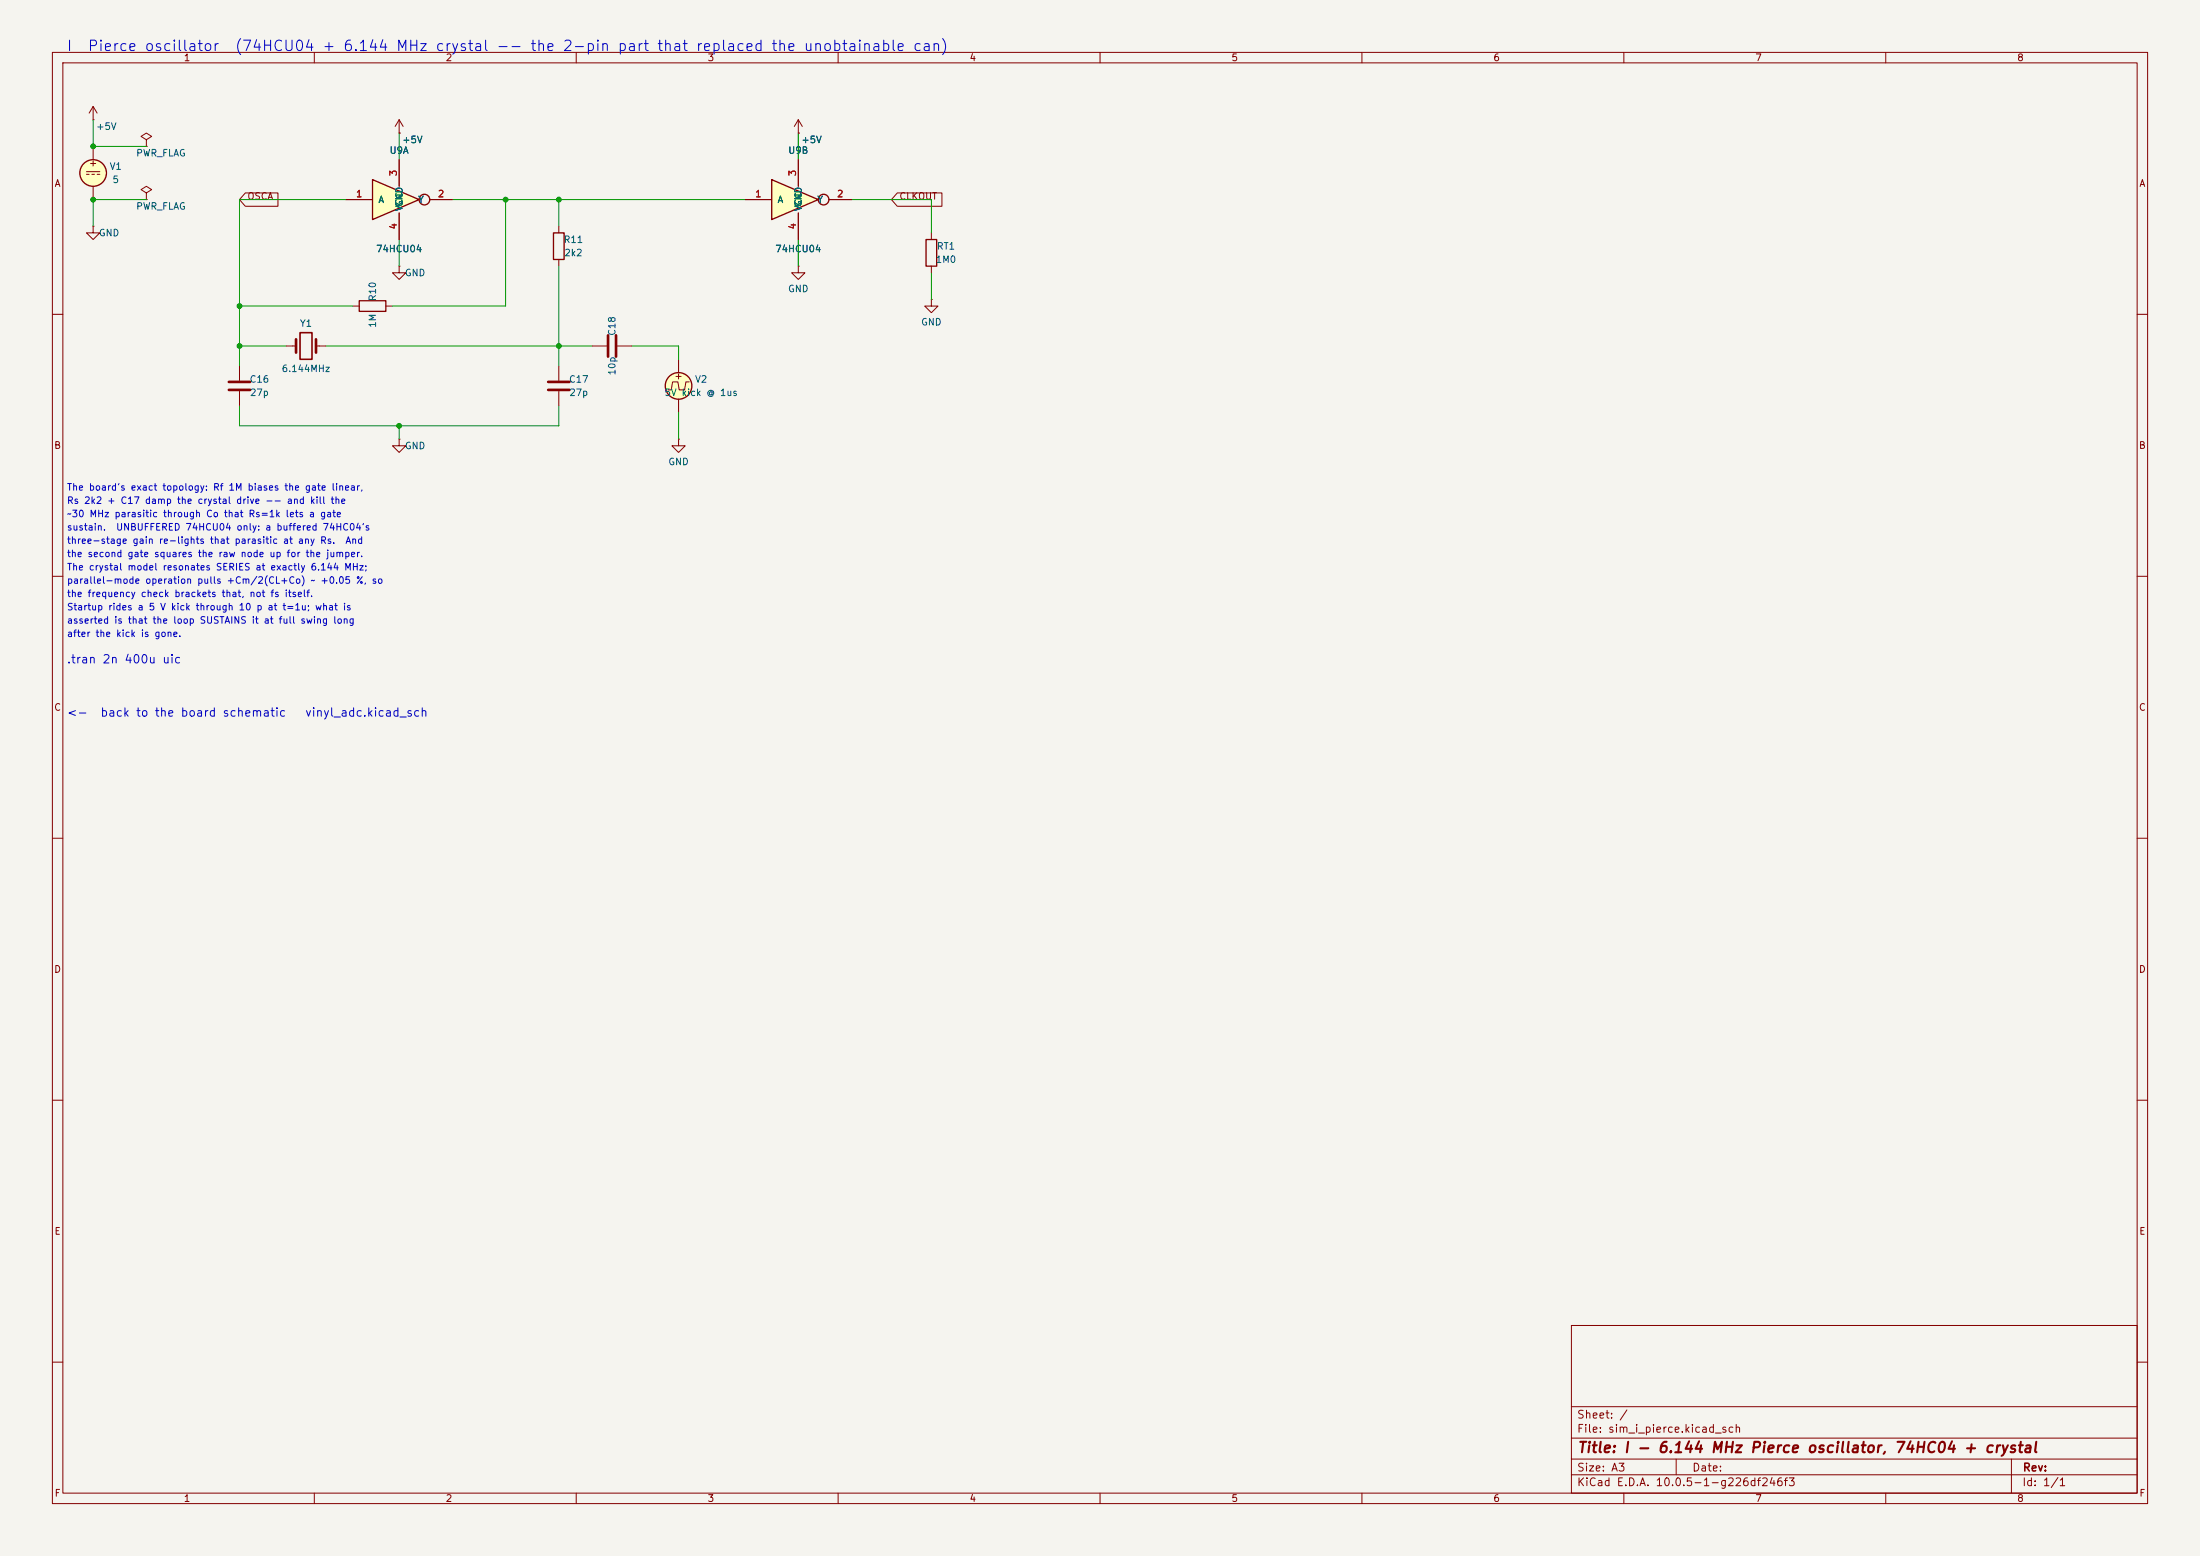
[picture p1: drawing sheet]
(kicad_sch
 (version 20260306)
 (generator "eeschema")
 (generator_version "10.0")
 (paper "A3")
 (title_block
  (title "I - 6.144 MHz Pierce oscillator, 74HC04 + crystal"))
 (lib_symbols
  (symbol "Simulation_SPICE:VDC" (pin_numbers (hide yes)) (pin_names (offset 0.0254)) (exclude_from_sim no) (in_bom yes) (on_board yes) (in_pos_files yes) (duplicate_pin_numbers_are_jumpers no) (property "Reference" "V" (at 2.54 2.54 0) (show_name no) (do_not_autoplace no) (effects (font (size 1.27 1.27)) (justify left))) (property "Value" "1" (at 2.54 0 0) (show_name no) (do_not_autoplace no) (effects (font (size 1.27 1.27)) (justify left))) (property "Footprint" "" (at 0 0 0) (show_name no) (do_not_autoplace no) (hide yes) (effects (font (size 1.27 1.27)))) (property "Datasheet" "https://ngspice.sourceforge.io/docs/ngspice-html-manual/manual.xhtml#sec_Independent_Sources_for" (at 0 0 0) (show_name no) (do_not_autoplace no) (hide yes) (effects (font (size 1.27 1.27)))) (property "Description" "Voltage source, DC" (at 0 0 0) (show_name no) (do_not_autoplace no) (hide yes) (effects (font (size 1.27 1.27)))) (property "Sim.Pins" "1=+ 2=-" (at 0 0 0) (show_name no) (do_not_autoplace no) (hide yes) (effects (font (size 1.27 1.27)))) (property "Sim.Type" "DC" (at 0 0 0) (show_name no) (do_not_autoplace no) (hide yes) (effects (font (size 1.27 1.27)))) (property "Sim.Device" "V" (at 0 0 0) (show_name no) (do_not_autoplace no) (hide yes) (effects (font (size 1.27 1.27)) (justify left))) (property "ki_keywords" "simulation" (at 0 0 0) (show_name no) (do_not_autoplace no) (hide yes) (effects (font (size 1.27 1.27)))) (symbol "VDC_0_0" (polyline (pts (xy -1.27 0.254) (xy 1.27 0.254)) (stroke (width 0) (type default)) (fill (type none))) (polyline (pts (xy -0.762 -0.254) (xy -1.27 -0.254)) (stroke (width 0) (type default)) (fill (type none))) (polyline (pts (xy 0.254 -0.254) (xy -0.254 -0.254)) (stroke (width 0) (type default)) (fill (type none))) (polyline (pts (xy 1.27 -0.254) (xy 0.762 -0.254)) (stroke (width 0) (type default)) (fill (type none))) (text "+" (at 0 1.905 0) (effects (font (size 1.27 1.27))))) (symbol "VDC_0_1" (circle (center 0 0) (radius 2.54) (stroke (width 0.254) (type default)) (fill (type background)))) (symbol "VDC_1_1" (pin passive line (at 0 5.08 270) (length 2.54) (name "" (effects (font (size 1.27 1.27)))) (number "1" (effects (font (size 1.27 1.27))))) (pin passive line (at 0 -5.08 90) (length 2.54) (name "" (effects (font (size 1.27 1.27)))) (number "2" (effects (font (size 1.27 1.27)))))) (embedded_fonts no))
  (symbol "power:+5V" (power global) (pin_numbers (hide yes)) (pin_names (offset 0) (hide yes)) (exclude_from_sim no) (in_bom yes) (on_board yes) (in_pos_files yes) (duplicate_pin_numbers_are_jumpers no) (property "Reference" "#PWR" (at 0 -3.81 0) (show_name no) (do_not_autoplace no) (hide yes) (effects (font (size 1.27 1.27)))) (property "Value" "+5V" (at 0 3.556 0) (show_name no) (do_not_autoplace no) (effects (font (size 1.27 1.27)))) (property "Footprint" "" (at 0 0 0) (show_name no) (do_not_autoplace no) (hide yes) (effects (font (size 1.27 1.27)))) (property "Datasheet" "" (at 0 0 0) (show_name no) (do_not_autoplace no) (hide yes) (effects (font (size 1.27 1.27)))) (property "Description" "Power symbol creates a global label with name \"+5V\"" (at 0 0 0) (show_name no) (do_not_autoplace no) (hide yes) (effects (font (size 1.27 1.27)))) (property "ki_keywords" "global power" (at 0 0 0) (show_name no) (do_not_autoplace no) (hide yes) (effects (font (size 1.27 1.27)))) (symbol "+5V_0_1" (polyline (pts (xy -0.762 1.27) (xy 0 2.54)) (stroke (width 0) (type default)) (fill (type none))) (polyline (pts (xy 0 2.54) (xy 0.762 1.27)) (stroke (width 0) (type default)) (fill (type none))) (polyline (pts (xy 0 0) (xy 0 2.54)) (stroke (width 0) (type default)) (fill (type none)))) (symbol "+5V_1_1" (pin power_in line (at 0 0 90) (length 0) (name "" (effects (font (size 1.27 1.27)))) (number "1" (effects (font (size 1.27 1.27)))))) (embedded_fonts no))
  (symbol "power:GND" (power global) (pin_numbers (hide yes)) (pin_names (offset 0) (hide yes)) (exclude_from_sim no) (in_bom yes) (on_board yes) (in_pos_files yes) (duplicate_pin_numbers_are_jumpers no) (property "Reference" "#PWR" (at 0 -6.35 0) (show_name no) (do_not_autoplace no) (hide yes) (effects (font (size 1.27 1.27)))) (property "Value" "GND" (at 0 -3.81 0) (show_name no) (do_not_autoplace no) (effects (font (size 1.27 1.27)))) (property "Footprint" "" (at 0 0 0) (show_name no) (do_not_autoplace no) (hide yes) (effects (font (size 1.27 1.27)))) (property "Datasheet" "" (at 0 0 0) (show_name no) (do_not_autoplace no) (hide yes) (effects (font (size 1.27 1.27)))) (property "Description" "Power symbol creates a global label with name \"GND\" , ground" (at 0 0 0) (show_name no) (do_not_autoplace no) (hide yes) (effects (font (size 1.27 1.27)))) (property "ki_keywords" "global power" (at 0 0 0) (show_name no) (do_not_autoplace no) (hide yes) (effects (font (size 1.27 1.27)))) (symbol "GND_0_1" (polyline (pts (xy 0 0) (xy 0 -1.27) (xy 1.27 -1.27) (xy 0 -2.54) (xy -1.27 -1.27) (xy 0 -1.27)) (stroke (width 0) (type default)) (fill (type none)))) (symbol "GND_1_1" (pin power_in line (at 0 0 270) (length 0) (name "" (effects (font (size 1.27 1.27)))) (number "1" (effects (font (size 1.27 1.27)))))) (embedded_fonts no))
  (symbol "power:PWR_FLAG" (power global) (pin_numbers (hide yes)) (pin_names (offset 0) (hide yes)) (exclude_from_sim no) (in_bom yes) (on_board yes) (in_pos_files yes) (duplicate_pin_numbers_are_jumpers no) (property "Reference" "#FLG" (at 0 1.905 0) (show_name no) (do_not_autoplace no) (hide yes) (effects (font (size 1.27 1.27)))) (property "Value" "PWR_FLAG" (at 0 3.81 0) (show_name no) (do_not_autoplace no) (effects (font (size 1.27 1.27)))) (property "Footprint" "" (at 0 0 0) (show_name no) (do_not_autoplace no) (hide yes) (effects (font (size 1.27 1.27)))) (property "Datasheet" "" (at 0 0 0) (show_name no) (do_not_autoplace no) (hide yes) (effects (font (size 1.27 1.27)))) (property "Description" "Special symbol for telling ERC where power comes from" (at 0 0 0) (show_name no) (do_not_autoplace no) (hide yes) (effects (font (size 1.27 1.27)))) (property "ki_keywords" "flag power" (at 0 0 0) (show_name no) (do_not_autoplace no) (hide yes) (effects (font (size 1.27 1.27)))) (symbol "PWR_FLAG_0_0" (pin power_out line (at 0 0 90) (length 0) (name "" (effects (font (size 1.27 1.27)))) (number "1" (effects (font (size 1.27 1.27)))))) (symbol "PWR_FLAG_0_1" (polyline (pts (xy 0 0) (xy 0 1.27) (xy -1.016 1.905) (xy 0 2.54) (xy 1.016 1.905) (xy 0 1.27)) (stroke (width 0) (type default)) (fill (type none)))) (embedded_fonts no))
  (symbol "vinyl_adc_sim:INV_SIM" (pin_names (offset 1.016)) (exclude_from_sim no) (in_bom yes) (on_board yes) (property "Reference" "U" (at -2.54 6.35 0) (effects (font (size 1.27 1.27)))) (property "Value" "INV_SIM" (at -2.54 -6.35 0) (effects (font (size 1.27 1.27)))) (property "Footprint" "" (at 0 0 0) (effects (font (size 1.27 1.27)) hide)) (property "Datasheet" "" (at 0 0 0) (effects (font (size 1.27 1.27)) hide)) (property "Description" "One inverting CMOS gate section, for simulation. Stands in for a 74HC04 or a 74HC4049 unit; the supply pins are the section's own so every instance carries its rails explicitly, which a multi-unit symbol cannot do -- KiCad's SPICE exporter has no notion of units and emits one device per reference." (at 0 0 0) (effects (font (size 1.27 1.27)) hide)) (symbol "INV_SIM_0_1" (polyline (pts (xy -5.08 3.81) (xy -5.08 -3.81) (xy 3.81 0) (xy -5.08 3.81)) (stroke (width 0.254) (type default)) (fill (type background))) (circle (center 4.826 0) (radius 1.016) (stroke (width 0.254) (type default)) (fill (type none)))) (symbol "INV_SIM_1_1" (pin input line (at -10.16 0 0) (length 5.08) (name "A" (effects (font (size 1.27 1.27)))) (number "1" (effects (font (size 1.27 1.27))))) (pin output line (at 10.16 0 180) (length 4.318) (name "Y" (effects (font (size 1.27 1.27)))) (number "2" (effects (font (size 1.27 1.27))))) (pin power_in line (at 0 7.62 270) (length 5.08) (name "VCC" (effects (font (size 1.27 1.27)))) (number "3" (effects (font (size 1.27 1.27))))) (pin power_in line (at 0 -7.62 90) (length 5.08) (name "GND" (effects (font (size 1.27 1.27)))) (number "4" (effects (font (size 1.27 1.27)))))))
  (symbol "Device:R" (pin_numbers (hide yes)) (pin_names (offset 0)) (exclude_from_sim no) (in_bom yes) (on_board yes) (in_pos_files yes) (duplicate_pin_numbers_are_jumpers no) (property "Reference" "R" (at 2.032 0 90) (show_name no) (do_not_autoplace no) (effects (font (size 1.27 1.27)))) (property "Value" "R" (at 0 0 90) (show_name no) (do_not_autoplace no) (effects (font (size 1.27 1.27)))) (property "Footprint" "" (at -1.778 0 90) (show_name no) (do_not_autoplace no) (hide yes) (effects (font (size 1.27 1.27)))) (property "Datasheet" "" (at 0 0 0) (show_name no) (do_not_autoplace no) (hide yes) (effects (font (size 1.27 1.27)))) (property "Description" "Resistor" (at 0 0 0) (show_name no) (do_not_autoplace no) (hide yes) (effects (font (size 1.27 1.27)))) (property "ki_keywords" "R res resistor" (at 0 0 0) (show_name no) (do_not_autoplace no) (hide yes) (effects (font (size 1.27 1.27)))) (property "ki_fp_filters" "R_*" (at 0 0 0) (show_name no) (do_not_autoplace no) (hide yes) (effects (font (size 1.27 1.27)))) (symbol "R_0_1" (rectangle (start -1.016 -2.54) (end 1.016 2.54) (stroke (width 0.254) (type default)) (fill (type none)))) (symbol "R_1_1" (pin passive line (at 0 3.81 270) (length 1.27) (name "" (effects (font (size 1.27 1.27)))) (number "1" (effects (font (size 1.27 1.27))))) (pin passive line (at 0 -3.81 90) (length 1.27) (name "" (effects (font (size 1.27 1.27)))) (number "2" (effects (font (size 1.27 1.27)))))) (embedded_fonts no))
  (symbol "Device:Crystal" (pin_numbers (hide yes)) (pin_names (offset 1.016) (hide yes)) (exclude_from_sim no) (in_bom yes) (on_board yes) (in_pos_files yes) (duplicate_pin_numbers_are_jumpers no) (property "Reference" "Y" (at 0 3.81 0) (show_name no) (do_not_autoplace no) (effects (font (size 1.27 1.27)))) (property "Value" "Crystal" (at 0 -3.81 0) (show_name no) (do_not_autoplace no) (effects (font (size 1.27 1.27)))) (property "Footprint" "" (at 0 0 0) (show_name no) (do_not_autoplace no) (hide yes) (effects (font (size 1.27 1.27)))) (property "Datasheet" "" (at 0 0 0) (show_name no) (do_not_autoplace no) (hide yes) (effects (font (size 1.27 1.27)))) (property "Description" "Two pin crystal" (at 0 0 0) (show_name no) (do_not_autoplace no) (hide yes) (effects (font (size 1.27 1.27)))) (property "ki_keywords" "quartz ceramic resonator oscillator" (at 0 0 0) (show_name no) (do_not_autoplace no) (hide yes) (effects (font (size 1.27 1.27)))) (property "ki_fp_filters" "Crystal*" (at 0 0 0) (show_name no) (do_not_autoplace no) (hide yes) (effects (font (size 1.27 1.27)))) (symbol "Crystal_0_1" (polyline (pts (xy -2.54 0) (xy -1.905 0)) (stroke (width 0) (type default)) (fill (type none))) (polyline (pts (xy -1.905 -1.27) (xy -1.905 1.27)) (stroke (width 0.508) (type default)) (fill (type none))) (rectangle (start -1.143 2.54) (end 1.143 -2.54) (stroke (width 0.3048) (type default)) (fill (type none))) (polyline (pts (xy 1.905 -1.27) (xy 1.905 1.27)) (stroke (width 0.508) (type default)) (fill (type none))) (polyline (pts (xy 2.54 0) (xy 1.905 0)) (stroke (width 0) (type default)) (fill (type none)))) (symbol "Crystal_1_1" (pin passive line (at -3.81 0 0) (length 1.27) (name "1" (effects (font (size 1.27 1.27)))) (number "1" (effects (font (size 1.27 1.27))))) (pin passive line (at 3.81 0 180) (length 1.27) (name "2" (effects (font (size 1.27 1.27)))) (number "2" (effects (font (size 1.27 1.27)))))) (embedded_fonts no))
  (symbol "Device:C" (pin_numbers (hide yes)) (pin_names (offset 0.254)) (exclude_from_sim no) (in_bom yes) (on_board yes) (in_pos_files yes) (duplicate_pin_numbers_are_jumpers no) (property "Reference" "C" (at 0.635 2.54 0) (show_name no) (do_not_autoplace no) (effects (font (size 1.27 1.27)) (justify left))) (property "Value" "C" (at 0.635 -2.54 0) (show_name no) (do_not_autoplace no) (effects (font (size 1.27 1.27)) (justify left))) (property "Footprint" "" (at 0.9652 -3.81 0) (show_name no) (do_not_autoplace no) (hide yes) (effects (font (size 1.27 1.27)))) (property "Datasheet" "" (at 0 0 0) (show_name no) (do_not_autoplace no) (hide yes) (effects (font (size 1.27 1.27)))) (property "Description" "Unpolarized capacitor" (at 0 0 0) (show_name no) (do_not_autoplace no) (hide yes) (effects (font (size 1.27 1.27)))) (property "ki_keywords" "cap capacitor" (at 0 0 0) (show_name no) (do_not_autoplace no) (hide yes) (effects (font (size 1.27 1.27)))) (property "ki_fp_filters" "C_*" (at 0 0 0) (show_name no) (do_not_autoplace no) (hide yes) (effects (font (size 1.27 1.27)))) (symbol "C_0_1" (polyline (pts (xy -2.032 0.762) (xy 2.032 0.762)) (stroke (width 0.508) (type default)) (fill (type none))) (polyline (pts (xy -2.032 -0.762) (xy 2.032 -0.762)) (stroke (width 0.508) (type default)) (fill (type none)))) (symbol "C_1_1" (pin passive line (at 0 3.81 270) (length 2.794) (name "" (effects (font (size 1.27 1.27)))) (number "1" (effects (font (size 1.27 1.27))))) (pin passive line (at 0 -3.81 90) (length 2.794) (name "" (effects (font (size 1.27 1.27)))) (number "2" (effects (font (size 1.27 1.27)))))) (embedded_fonts no))
  (symbol "Simulation_SPICE:VPULSE" (pin_numbers (hide yes)) (pin_names (offset 0.0254)) (exclude_from_sim no) (in_bom yes) (on_board yes) (in_pos_files yes) (duplicate_pin_numbers_are_jumpers no) (property "Reference" "V" (at 2.54 2.54 0) (show_name no) (do_not_autoplace no) (effects (font (size 1.27 1.27)) (justify left))) (property "Value" "VPULSE" (at 2.54 0 0) (show_name no) (do_not_autoplace no) (effects (font (size 1.27 1.27)) (justify left))) (property "Footprint" "" (at 0 0 0) (show_name no) (do_not_autoplace no) (hide yes) (effects (font (size 1.27 1.27)))) (property "Datasheet" "https://ngspice.sourceforge.io/docs/ngspice-html-manual/manual.xhtml#sec_Independent_Sources_for" (at 0 0 0) (show_name no) (do_not_autoplace no) (hide yes) (effects (font (size 1.27 1.27)))) (property "Description" "Voltage source, pulse" (at 0 0 0) (show_name no) (do_not_autoplace no) (hide yes) (effects (font (size 1.27 1.27)))) (property "Sim.Pins" "1=+ 2=-" (at 0 0 0) (show_name no) (do_not_autoplace no) (hide yes) (effects (font (size 1.27 1.27)))) (property "Sim.Type" "PULSE" (at 0 0 0) (show_name no) (do_not_autoplace no) (hide yes) (effects (font (size 1.27 1.27)))) (property "Sim.Device" "V" (at 0 0 0) (show_name no) (do_not_autoplace no) (hide yes) (effects (font (size 1.27 1.27)) (justify left))) (property "Sim.Params" "y1=0 y2=1 td=2n tr=2n tf=2n tw=50n per=100n" (at 2.54 -2.54 0) (show_name no) (do_not_autoplace no) (effects (font (size 1.27 1.27)) (justify left))) (property "ki_keywords" "simulation" (at 0 0 0) (show_name no) (do_not_autoplace no) (hide yes) (effects (font (size 1.27 1.27)))) (symbol "VPULSE_0_0" (polyline (pts (xy -2.032 -0.762) (xy -1.397 -0.762) (xy -1.143 0.762) (xy -0.127 0.762) (xy 0.127 -0.762) (xy 1.143 -0.762) (xy 1.397 0.762) (xy 2.032 0.762)) (stroke (width 0) (type default)) (fill (type none))) (text "+" (at 0 1.905 0) (effects (font (size 1.27 1.27))))) (symbol "VPULSE_0_1" (circle (center 0 0) (radius 2.54) (stroke (width 0.254) (type default)) (fill (type background)))) (symbol "VPULSE_1_1" (pin passive line (at 0 5.08 270) (length 2.54) (name "" (effects (font (size 1.27 1.27)))) (number "1" (effects (font (size 1.27 1.27))))) (pin passive line (at 0 -5.08 90) (length 2.54) (name "" (effects (font (size 1.27 1.27)))) (number "2" (effects (font (size 1.27 1.27)))))) (embedded_fonts no)))
 (wire
  (pts (xy 17.78 27.94) (xy 17.78 22.86))
  (stroke (width 0) (type default)))
 (wire
  (pts (xy 17.78 38.1) (xy 17.78 43.18))
  (stroke (width 0) (type default)))
 (wire
  (pts (xy 17.78 27.94) (xy 27.94 27.94))
  (stroke (width 0) (type default)))
 (wire
  (pts (xy 17.78 38.1) (xy 27.94 38.1))
  (stroke (width 0) (type default)))
 (wire
  (pts (xy 76.2 30.48) (xy 76.2 25.4))
  (stroke (width 0) (type default)))
 (wire
  (pts (xy 76.2 45.72) (xy 76.2 50.8))
  (stroke (width 0) (type default)))
 (wire
  (pts (xy 152.4 30.48) (xy 152.4 25.4))
  (stroke (width 0) (type default)))
 (wire
  (pts (xy 152.4 45.72) (xy 152.4 50.8))
  (stroke (width 0) (type default)))
 (wire
  (pts (xy 66.04 38.1) (xy 45.72 38.1))
  (stroke (width 0) (type default)))
 (wire
  (pts (xy 45.72 38.1) (xy 45.72 58.42))
  (stroke (width 0) (type default)))
 (wire
  (pts (xy 45.72 58.42) (xy 45.72 66.04))
  (stroke (width 0) (type default)))
 (wire
  (pts (xy 86.36 38.1) (xy 96.52 38.1))
  (stroke (width 0) (type default)))
 (wire
  (pts (xy 96.52 38.1) (xy 106.68 38.1))
  (stroke (width 0) (type default)))
 (wire
  (pts (xy 106.68 38.1) (xy 142.24 38.1))
  (stroke (width 0) (type default)))
 (wire
  (pts (xy 45.72 58.42) (xy 67.31 58.42))
  (stroke (width 0) (type default)))
 (wire
  (pts (xy 74.93 58.42) (xy 96.52 58.42))
  (stroke (width 0) (type default)))
 (wire
  (pts (xy 96.52 58.42) (xy 96.52 38.1))
  (stroke (width 0) (type default)))
 (wire
  (pts (xy 106.68 38.1) (xy 106.68 43.18))
  (stroke (width 0) (type default)))
 (wire
  (pts (xy 106.68 50.8) (xy 106.68 66.04))
  (stroke (width 0) (type default)))
 (wire
  (pts (xy 45.72 66.04) (xy 54.61 66.04))
  (stroke (width 0) (type default)))
 (wire
  (pts (xy 62.23 66.04) (xy 106.68 66.04))
  (stroke (width 0) (type default)))
 (wire
  (pts (xy 45.72 66.04) (xy 45.72 69.85))
  (stroke (width 0) (type default)))
 (wire
  (pts (xy 45.72 77.47) (xy 45.72 81.28))
  (stroke (width 0) (type default)))
 (wire
  (pts (xy 106.68 66.04) (xy 106.68 69.85))
  (stroke (width 0) (type default)))
 (wire
  (pts (xy 106.68 77.47) (xy 106.68 81.28))
  (stroke (width 0) (type default)))
 (wire
  (pts (xy 45.72 81.28) (xy 76.2 81.28))
  (stroke (width 0) (type default)))
 (wire
  (pts (xy 76.2 81.28) (xy 106.68 81.28))
  (stroke (width 0) (type default)))
 (wire
  (pts (xy 76.2 81.28) (xy 76.2 83.82))
  (stroke (width 0) (type default)))
 (wire
  (pts (xy 106.68 66.04) (xy 113.03 66.04))
  (stroke (width 0) (type default)))
 (wire
  (pts (xy 129.54 78.74) (xy 129.54 83.82))
  (stroke (width 0) (type default)))
 (wire
  (pts (xy 120.65 66.04) (xy 129.54 66.04))
  (stroke (width 0) (type default)))
 (wire
  (pts (xy 129.54 66.04) (xy 129.54 68.58))
  (stroke (width 0) (type default)))
 (wire
  (pts (xy 162.56 38.1) (xy 177.8 38.1))
  (stroke (width 0) (type default)))
 (wire
  (pts (xy 177.8 38.1) (xy 177.8 44.45))
  (stroke (width 0) (type default)))
 (wire
  (pts (xy 177.8 52.07) (xy 177.8 57.15))
  (stroke (width 0) (type default)))
 (junction
  (at 17.78 27.94)
  (diameter 0)
  (color 0 0 0 0))
 (junction
  (at 17.78 38.1)
  (diameter 0)
  (color 0 0 0 0))
 (junction
  (at 45.72 58.42)
  (diameter 0)
  (color 0 0 0 0))
 (junction
  (at 45.72 66.04)
  (diameter 0)
  (color 0 0 0 0))
 (junction
  (at 76.2 81.28)
  (diameter 0)
  (color 0 0 0 0))
 (junction
  (at 96.52 38.1)
  (diameter 0)
  (color 0 0 0 0))
 (junction
  (at 106.68 38.1)
  (diameter 0)
  (color 0 0 0 0))
 (junction
  (at 106.68 66.04)
  (diameter 0)
  (color 0 0 0 0))
 (global_label "OSCA"
  (shape input)
  (at 45.72 38.1 0)
  (effects (font (size 1.27 1.27)) (justify left bottom)))
 (global_label "CLKOUT"
  (shape input)
  (at 170.18 38.1 0)
  (effects (font (size 1.27 1.27)) (justify left bottom)))
 (text "I  Pierce oscillator  (74HCU04 + 6.144 MHz crystal -- the 2-pin part that replaced the unobtainable can)"
  (at 12.7 10.16 0)
  (effects (font (size 2.0 2.0)) (justify left bottom)))
 (text "The board's exact topology: Rf 1M biases the gate linear,"
  (at 12.7 93.98 0)
  (effects (font (size 1.27 1.27)) (justify left bottom)))
 (text "Rs 2k2 + C17 damp the crystal drive -- and kill the"
  (at 12.7 96.52 0)
  (effects (font (size 1.27 1.27)) (justify left bottom)))
 (text "~30 MHz parasitic through Co that Rs=1k lets a gate"
  (at 12.7 99.06 0)
  (effects (font (size 1.27 1.27)) (justify left bottom)))
 (text "sustain.  UNBUFFERED 74HCU04 only: a buffered 74HC04's"
  (at 12.7 101.6 0)
  (effects (font (size 1.27 1.27)) (justify left bottom)))
 (text "three-stage gain re-lights that parasitic at any Rs.  And"
  (at 12.7 104.14 0)
  (effects (font (size 1.27 1.27)) (justify left bottom)))
 (text "the second gate squares the raw node up for the jumper."
  (at 12.7 106.68 0)
  (effects (font (size 1.27 1.27)) (justify left bottom)))
 (text "The crystal model resonates SERIES at exactly 6.144 MHz;"
  (at 12.7 109.22 0)
  (effects (font (size 1.27 1.27)) (justify left bottom)))
 (text "parallel-mode operation pulls +Cm/2(CL+Co) ~ +0.05 %, so"
  (at 12.7 111.76 0)
  (effects (font (size 1.27 1.27)) (justify left bottom)))
 (text "the frequency check brackets that, not fs itself."
  (at 12.7 114.3 0)
  (effects (font (size 1.27 1.27)) (justify left bottom)))
 (text "Startup rides a 5 V kick through 10 p at t=1u; what is"
  (at 12.7 116.84 0)
  (effects (font (size 1.27 1.27)) (justify left bottom)))
 (text "asserted is that the loop SUSTAINS it at full swing long"
  (at 12.7 119.38 0)
  (effects (font (size 1.27 1.27)) (justify left bottom)))
 (text "after the kick is gone."
  (at 12.7 121.92 0)
  (effects (font (size 1.27 1.27)) (justify left bottom)))
 (text ".tran 2n 400u uic"
  (at 12.7 127 0)
  (effects (font (size 1.6 1.6)) (justify left bottom)))
 (text "<-  back to the board schematic   vinyl_adc.kicad_sch"
  (at 12.7 137.16 0)
  (effects (font (size 1.6 1.6)) (justify left bottom)
  
   (href "file:../vinyl_adc.kicad_sch")))
 (symbol
  (lib_id "Simulation_SPICE:VDC")
  (at 17.78 33.02 0)
  (unit 1)
  (body_style 1)
  (exclude_from_sim no)
  (in_bom yes)
  (on_board yes)
  (in_pos_files yes)
  (dnp no)
  (property "Reference" "V1" (at 22.098 31.75 0) (show_name no) (do_not_autoplace no) (effects (font (size 1.27 1.27))))
  (property "Value" "5" (at 22.098 34.29 0) (show_name no) (do_not_autoplace no) (effects (font (size 1.27 1.27))))
  (property "Footprint" "" (at 17.78 33.02 0) (hide yes) (show_name no) (do_not_autoplace no) (effects (font (size 1.27 1.27))))
  (property "Datasheet" "" (at 17.78 33.02 0) (hide yes) (show_name no) (do_not_autoplace no) (effects (font (size 1.27 1.27))))
  (property "Sim.Device" "V" (at 0 0 0) (hide yes) (show_name no) (do_not_autoplace no) (effects (font (size 1.27 1.27))))
  (property "Sim.Type" "DC" (at 0 0 0) (hide yes) (show_name no) (do_not_autoplace no) (effects (font (size 1.27 1.27))))
  (property "Sim.Pins" "1=+ 2=-" (at 0 0 0) (hide yes) (show_name no) (do_not_autoplace no) (effects (font (size 1.27 1.27))))
  (property "Sim.Params" "dc=5" (at 0 0 0) (hide yes) (show_name no) (do_not_autoplace no) (effects (font (size 1.27 1.27)))))
 (symbol
  (lib_id "power:+5V")
  (at 17.78 22.86 0)
  (unit 1)
  (body_style 1)
  (exclude_from_sim no)
  (in_bom no)
  (on_board no)
  (in_pos_files no)
  (dnp no)
  (property "Reference" "#PWR001" (at 20.32 21.59 0) (hide yes) (show_name no) (do_not_autoplace no) (effects (font (size 1.27 1.27))))
  (property "Value" "+5V" (at 20.32 24.13 0) (show_name no) (do_not_autoplace no) (effects (font (size 1.27 1.27))))
  (property "Footprint" "" (at 17.78 22.86 0) (hide yes) (show_name no) (do_not_autoplace no) (effects (font (size 1.27 1.27))))
  (property "Datasheet" "" (at 17.78 22.86 0) (hide yes) (show_name no) (do_not_autoplace no) (effects (font (size 1.27 1.27)))))
 (symbol
  (lib_id "power:GND")
  (at 17.78 43.18 0)
  (unit 1)
  (body_style 1)
  (exclude_from_sim no)
  (in_bom no)
  (on_board no)
  (in_pos_files no)
  (dnp no)
  (property "Reference" "#PWR002" (at 20.828 41.91 0) (hide yes) (show_name no) (do_not_autoplace no) (effects (font (size 1.27 1.27))))
  (property "Value" "GND" (at 20.828 44.45 0) (show_name no) (do_not_autoplace no) (effects (font (size 1.27 1.27))))
  (property "Footprint" "" (at 17.78 43.18 0) (hide yes) (show_name no) (do_not_autoplace no) (effects (font (size 1.27 1.27))))
  (property "Datasheet" "" (at 17.78 43.18 0) (hide yes) (show_name no) (do_not_autoplace no) (effects (font (size 1.27 1.27)))))
 (symbol
  (lib_id "power:PWR_FLAG")
  (at 27.94 27.94 0)
  (unit 1)
  (body_style 1)
  (exclude_from_sim no)
  (in_bom no)
  (on_board no)
  (in_pos_files no)
  (dnp no)
  (property "Reference" "#PWR003" (at 30.734 26.67 0) (hide yes) (show_name no) (do_not_autoplace no) (effects (font (size 1.27 1.27))))
  (property "Value" "PWR_FLAG" (at 30.734 29.21 0) (show_name no) (do_not_autoplace no) (effects (font (size 1.27 1.27))))
  (property "Footprint" "" (at 27.94 27.94 0) (hide yes) (show_name no) (do_not_autoplace no) (effects (font (size 1.27 1.27))))
  (property "Datasheet" "" (at 27.94 27.94 0) (hide yes) (show_name no) (do_not_autoplace no) (effects (font (size 1.27 1.27)))))
 (symbol
  (lib_id "power:PWR_FLAG")
  (at 27.94 38.1 0)
  (unit 1)
  (body_style 1)
  (exclude_from_sim no)
  (in_bom no)
  (on_board no)
  (in_pos_files no)
  (dnp no)
  (property "Reference" "#PWR004" (at 30.734 36.83 0) (hide yes) (show_name no) (do_not_autoplace no) (effects (font (size 1.27 1.27))))
  (property "Value" "PWR_FLAG" (at 30.734 39.37 0) (show_name no) (do_not_autoplace no) (effects (font (size 1.27 1.27))))
  (property "Footprint" "" (at 27.94 38.1 0) (hide yes) (show_name no) (do_not_autoplace no) (effects (font (size 1.27 1.27))))
  (property "Datasheet" "" (at 27.94 38.1 0) (hide yes) (show_name no) (do_not_autoplace no) (effects (font (size 1.27 1.27)))))
 (symbol
  (lib_id "vinyl_adc_sim:INV_SIM")
  (at 76.2 38.1 0)
  (unit 1)
  (body_style 1)
  (exclude_from_sim no)
  (in_bom yes)
  (on_board yes)
  (in_pos_files yes)
  (dnp no)
  (property "Reference" "U9A" (at 76.2 28.702 0) (show_name no) (do_not_autoplace no) (effects (font (size 1.27 1.27))))
  (property "Value" "74HCU04" (at 76.2 47.498 0) (show_name no) (do_not_autoplace no) (effects (font (size 1.27 1.27))))
  (property "Footprint" "" (at 76.2 38.1 0) (hide yes) (show_name no) (do_not_autoplace no) (effects (font (size 1.27 1.27))))
  (property "Datasheet" "" (at 76.2 38.1 0) (hide yes) (show_name no) (do_not_autoplace no) (effects (font (size 1.27 1.27))))
  (property "Sim.Device" "SUBCKT" (at 0 0 0) (hide yes) (show_name no) (do_not_autoplace no) (effects (font (size 1.27 1.27))))
  (property "Sim.Library" "models/vinyl_adc_sim.lib" (at 0 0 0) (hide yes) (show_name no) (do_not_autoplace no) (effects (font (size 1.27 1.27))))
  (property "Sim.Name" "INV_74HCU" (at 0 0 0) (hide yes) (show_name no) (do_not_autoplace no) (effects (font (size 1.27 1.27))))
  (property "Sim.Pins" "1=in 2=out 3=vcc 4=vss" (at 0 0 0) (hide yes) (show_name no) (do_not_autoplace no) (effects (font (size 1.27 1.27)))))
 (symbol
  (lib_id "power:+5V")
  (at 76.2 25.4 0)
  (unit 1)
  (body_style 1)
  (exclude_from_sim no)
  (in_bom no)
  (on_board no)
  (in_pos_files no)
  (dnp no)
  (property "Reference" "#PWR005" (at 78.74 24.13 0) (hide yes) (show_name no) (do_not_autoplace no) (effects (font (size 1.27 1.27))))
  (property "Value" "+5V" (at 78.74 26.67 0) (show_name no) (do_not_autoplace no) (effects (font (size 1.27 1.27))))
  (property "Footprint" "" (at 76.2 25.4 0) (hide yes) (show_name no) (do_not_autoplace no) (effects (font (size 1.27 1.27))))
  (property "Datasheet" "" (at 76.2 25.4 0) (hide yes) (show_name no) (do_not_autoplace no) (effects (font (size 1.27 1.27)))))
 (symbol
  (lib_id "power:GND")
  (at 76.2 50.8 0)
  (unit 1)
  (body_style 1)
  (exclude_from_sim no)
  (in_bom no)
  (on_board no)
  (in_pos_files no)
  (dnp no)
  (property "Reference" "#PWR006" (at 79.248 49.53 0) (hide yes) (show_name no) (do_not_autoplace no) (effects (font (size 1.27 1.27))))
  (property "Value" "GND" (at 79.248 52.07 0) (show_name no) (do_not_autoplace no) (effects (font (size 1.27 1.27))))
  (property "Footprint" "" (at 76.2 50.8 0) (hide yes) (show_name no) (do_not_autoplace no) (effects (font (size 1.27 1.27))))
  (property "Datasheet" "" (at 76.2 50.8 0) (hide yes) (show_name no) (do_not_autoplace no) (effects (font (size 1.27 1.27)))))
 (symbol
  (lib_id "vinyl_adc_sim:INV_SIM")
  (at 152.4 38.1 0)
  (unit 1)
  (body_style 1)
  (exclude_from_sim no)
  (in_bom yes)
  (on_board yes)
  (in_pos_files yes)
  (dnp no)
  (property "Reference" "U9B" (at 152.4 28.702 0) (show_name no) (do_not_autoplace no) (effects (font (size 1.27 1.27))))
  (property "Value" "74HCU04" (at 152.4 47.498 0) (show_name no) (do_not_autoplace no) (effects (font (size 1.27 1.27))))
  (property "Footprint" "" (at 152.4 38.1 0) (hide yes) (show_name no) (do_not_autoplace no) (effects (font (size 1.27 1.27))))
  (property "Datasheet" "" (at 152.4 38.1 0) (hide yes) (show_name no) (do_not_autoplace no) (effects (font (size 1.27 1.27))))
  (property "Sim.Device" "SUBCKT" (at 0 0 0) (hide yes) (show_name no) (do_not_autoplace no) (effects (font (size 1.27 1.27))))
  (property "Sim.Library" "models/vinyl_adc_sim.lib" (at 0 0 0) (hide yes) (show_name no) (do_not_autoplace no) (effects (font (size 1.27 1.27))))
  (property "Sim.Name" "INV_74HCU" (at 0 0 0) (hide yes) (show_name no) (do_not_autoplace no) (effects (font (size 1.27 1.27))))
  (property "Sim.Pins" "1=in 2=out 3=vcc 4=vss" (at 0 0 0) (hide yes) (show_name no) (do_not_autoplace no) (effects (font (size 1.27 1.27)))))
 (symbol
  (lib_id "power:+5V")
  (at 152.4 25.4 0)
  (unit 1)
  (body_style 1)
  (exclude_from_sim no)
  (in_bom no)
  (on_board no)
  (in_pos_files no)
  (dnp no)
  (property "Reference" "#PWR007" (at 154.94 24.13 0) (hide yes) (show_name no) (do_not_autoplace no) (effects (font (size 1.27 1.27))))
  (property "Value" "+5V" (at 154.94 26.67 0) (show_name no) (do_not_autoplace no) (effects (font (size 1.27 1.27))))
  (property "Footprint" "" (at 152.4 25.4 0) (hide yes) (show_name no) (do_not_autoplace no) (effects (font (size 1.27 1.27))))
  (property "Datasheet" "" (at 152.4 25.4 0) (hide yes) (show_name no) (do_not_autoplace no) (effects (font (size 1.27 1.27)))))
 (symbol
  (lib_id "power:GND")
  (at 152.4 50.8 0)
  (unit 1)
  (body_style 1)
  (exclude_from_sim no)
  (in_bom no)
  (on_board no)
  (in_pos_files no)
  (dnp no)
  (property "Reference" "#PWR008" (at 152.4 49.022 0) (hide yes) (show_name no) (do_not_autoplace no) (effects (font (size 1.27 1.27))))
  (property "Value" "GND" (at 152.4 55.118 0) (show_name no) (do_not_autoplace no) (effects (font (size 1.27 1.27))))
  (property "Footprint" "" (at 152.4 50.8 0) (hide yes) (show_name no) (do_not_autoplace no) (effects (font (size 1.27 1.27))))
  (property "Datasheet" "" (at 152.4 50.8 0) (hide yes) (show_name no) (do_not_autoplace no) (effects (font (size 1.27 1.27)))))
 (symbol
  (lib_id "Device:R")
  (at 71.12 58.42 90)
  (unit 1)
  (body_style 1)
  (exclude_from_sim no)
  (in_bom yes)
  (on_board yes)
  (in_pos_files yes)
  (dnp no)
  (property "Reference" "R10" (at 71.12 55.626 0) (show_name no) (do_not_autoplace no) (effects (font (size 1.27 1.27))))
  (property "Value" "1M" (at 71.12 61.214 0) (show_name no) (do_not_autoplace no) (effects (font (size 1.27 1.27))))
  (property "Footprint" "" (at 71.12 58.42 0) (hide yes) (show_name no) (do_not_autoplace no) (effects (font (size 1.27 1.27))))
  (property "Datasheet" "" (at 71.12 58.42 0) (hide yes) (show_name no) (do_not_autoplace no) (effects (font (size 1.27 1.27))))
  (property "Sim.Device" "R" (at 0 0 0) (hide yes) (show_name no) (do_not_autoplace no) (effects (font (size 1.27 1.27))))
  (property "Sim.Pins" "1=+ 2=-" (at 0 0 0) (hide yes) (show_name no) (do_not_autoplace no) (effects (font (size 1.27 1.27))))
  (property "Sim.Params" "r=1e+06" (at 0 0 0) (hide yes) (show_name no) (do_not_autoplace no) (effects (font (size 1.27 1.27)))))
 (symbol
  (lib_id "Device:R")
  (at 106.68 46.99 0)
  (unit 1)
  (body_style 1)
  (exclude_from_sim no)
  (in_bom yes)
  (on_board yes)
  (in_pos_files yes)
  (dnp no)
  (property "Reference" "R11" (at 109.474 45.72 0) (show_name no) (do_not_autoplace no) (effects (font (size 1.27 1.27))))
  (property "Value" "2k2" (at 109.474 48.26 0) (show_name no) (do_not_autoplace no) (effects (font (size 1.27 1.27))))
  (property "Footprint" "" (at 106.68 46.99 0) (hide yes) (show_name no) (do_not_autoplace no) (effects (font (size 1.27 1.27))))
  (property "Datasheet" "" (at 106.68 46.99 0) (hide yes) (show_name no) (do_not_autoplace no) (effects (font (size 1.27 1.27))))
  (property "Sim.Device" "R" (at 0 0 0) (hide yes) (show_name no) (do_not_autoplace no) (effects (font (size 1.27 1.27))))
  (property "Sim.Pins" "1=+ 2=-" (at 0 0 0) (hide yes) (show_name no) (do_not_autoplace no) (effects (font (size 1.27 1.27))))
  (property "Sim.Params" "r=2200" (at 0 0 0) (hide yes) (show_name no) (do_not_autoplace no) (effects (font (size 1.27 1.27)))))
 (symbol
  (lib_id "Device:Crystal")
  (at 58.42 66.04 0)
  (unit 1)
  (body_style 1)
  (exclude_from_sim no)
  (in_bom yes)
  (on_board yes)
  (in_pos_files yes)
  (dnp no)
  (property "Reference" "Y1" (at 58.42 61.722 0) (show_name no) (do_not_autoplace no) (effects (font (size 1.27 1.27))))
  (property "Value" "6.144MHz" (at 58.42 70.358 0) (show_name no) (do_not_autoplace no) (effects (font (size 1.27 1.27))))
  (property "Footprint" "" (at 58.42 66.04 0) (hide yes) (show_name no) (do_not_autoplace no) (effects (font (size 1.27 1.27))))
  (property "Datasheet" "" (at 58.42 66.04 0) (hide yes) (show_name no) (do_not_autoplace no) (effects (font (size 1.27 1.27))))
  (property "Sim.Device" "SUBCKT" (at 0 0 0) (hide yes) (show_name no) (do_not_autoplace no) (effects (font (size 1.27 1.27))))
  (property "Sim.Library" "models/vinyl_adc_sim.lib" (at 0 0 0) (hide yes) (show_name no) (do_not_autoplace no) (effects (font (size 1.27 1.27))))
  (property "Sim.Name" "XTAL_6M144" (at 0 0 0) (hide yes) (show_name no) (do_not_autoplace no) (effects (font (size 1.27 1.27))))
  (property "Sim.Pins" "1=a 2=b" (at 0 0 0) (hide yes) (show_name no) (do_not_autoplace no) (effects (font (size 1.27 1.27)))))
 (symbol
  (lib_id "Device:C")
  (at 45.72 73.66 0)
  (unit 1)
  (body_style 1)
  (exclude_from_sim no)
  (in_bom yes)
  (on_board yes)
  (in_pos_files yes)
  (dnp no)
  (property "Reference" "C16" (at 49.53 72.39 0) (show_name no) (do_not_autoplace no) (effects (font (size 1.27 1.27))))
  (property "Value" "27p" (at 49.53 74.93 0) (show_name no) (do_not_autoplace no) (effects (font (size 1.27 1.27))))
  (property "Footprint" "" (at 45.72 73.66 0) (hide yes) (show_name no) (do_not_autoplace no) (effects (font (size 1.27 1.27))))
  (property "Datasheet" "" (at 45.72 73.66 0) (hide yes) (show_name no) (do_not_autoplace no) (effects (font (size 1.27 1.27))))
  (property "Sim.Device" "C" (at 0 0 0) (hide yes) (show_name no) (do_not_autoplace no) (effects (font (size 1.27 1.27))))
  (property "Sim.Pins" "1=+ 2=-" (at 0 0 0) (hide yes) (show_name no) (do_not_autoplace no) (effects (font (size 1.27 1.27))))
  (property "Sim.Params" "c=2.7e-11" (at 0 0 0) (hide yes) (show_name no) (do_not_autoplace no) (effects (font (size 1.27 1.27)))))
 (symbol
  (lib_id "Device:C")
  (at 106.68 73.66 0)
  (unit 1)
  (body_style 1)
  (exclude_from_sim no)
  (in_bom yes)
  (on_board yes)
  (in_pos_files yes)
  (dnp no)
  (property "Reference" "C17" (at 110.49 72.39 0) (show_name no) (do_not_autoplace no) (effects (font (size 1.27 1.27))))
  (property "Value" "27p" (at 110.49 74.93 0) (show_name no) (do_not_autoplace no) (effects (font (size 1.27 1.27))))
  (property "Footprint" "" (at 106.68 73.66 0) (hide yes) (show_name no) (do_not_autoplace no) (effects (font (size 1.27 1.27))))
  (property "Datasheet" "" (at 106.68 73.66 0) (hide yes) (show_name no) (do_not_autoplace no) (effects (font (size 1.27 1.27))))
  (property "Sim.Device" "C" (at 0 0 0) (hide yes) (show_name no) (do_not_autoplace no) (effects (font (size 1.27 1.27))))
  (property "Sim.Pins" "1=+ 2=-" (at 0 0 0) (hide yes) (show_name no) (do_not_autoplace no) (effects (font (size 1.27 1.27))))
  (property "Sim.Params" "c=2.7e-11" (at 0 0 0) (hide yes) (show_name no) (do_not_autoplace no) (effects (font (size 1.27 1.27)))))
 (symbol
  (lib_id "power:GND")
  (at 76.2 83.82 0)
  (unit 1)
  (body_style 1)
  (exclude_from_sim no)
  (in_bom no)
  (on_board no)
  (in_pos_files no)
  (dnp no)
  (property "Reference" "#PWR009" (at 79.248 82.55 0) (hide yes) (show_name no) (do_not_autoplace no) (effects (font (size 1.27 1.27))))
  (property "Value" "GND" (at 79.248 85.09 0) (show_name no) (do_not_autoplace no) (effects (font (size 1.27 1.27))))
  (property "Footprint" "" (at 76.2 83.82 0) (hide yes) (show_name no) (do_not_autoplace no) (effects (font (size 1.27 1.27))))
  (property "Datasheet" "" (at 76.2 83.82 0) (hide yes) (show_name no) (do_not_autoplace no) (effects (font (size 1.27 1.27)))))
 (symbol
  (lib_id "Device:C")
  (at 116.84 66.04 90)
  (unit 1)
  (body_style 1)
  (exclude_from_sim no)
  (in_bom yes)
  (on_board yes)
  (in_pos_files yes)
  (dnp no)
  (property "Reference" "C18" (at 116.84 62.23 0) (show_name no) (do_not_autoplace no) (effects (font (size 1.27 1.27))))
  (property "Value" "10p" (at 116.84 69.85 0) (show_name no) (do_not_autoplace no) (effects (font (size 1.27 1.27))))
  (property "Footprint" "" (at 116.84 66.04 0) (hide yes) (show_name no) (do_not_autoplace no) (effects (font (size 1.27 1.27))))
  (property "Datasheet" "" (at 116.84 66.04 0) (hide yes) (show_name no) (do_not_autoplace no) (effects (font (size 1.27 1.27))))
  (property "Sim.Device" "C" (at 0 0 0) (hide yes) (show_name no) (do_not_autoplace no) (effects (font (size 1.27 1.27))))
  (property "Sim.Pins" "1=+ 2=-" (at 0 0 0) (hide yes) (show_name no) (do_not_autoplace no) (effects (font (size 1.27 1.27))))
  (property "Sim.Params" "c=1e-11" (at 0 0 0) (hide yes) (show_name no) (do_not_autoplace no) (effects (font (size 1.27 1.27)))))
 (symbol
  (lib_id "Simulation_SPICE:VPULSE")
  (at 129.54 73.66 0)
  (unit 1)
  (body_style 1)
  (exclude_from_sim no)
  (in_bom yes)
  (on_board yes)
  (in_pos_files yes)
  (dnp no)
  (property "Reference" "V2" (at 133.858 72.39 0) (show_name no) (do_not_autoplace no) (effects (font (size 1.27 1.27))))
  (property "Value" "5V kick @ 1us" (at 133.858 74.93 0) (show_name no) (do_not_autoplace no) (effects (font (size 1.27 1.27))))
  (property "Footprint" "" (at 129.54 73.66 0) (hide yes) (show_name no) (do_not_autoplace no) (effects (font (size 1.27 1.27))))
  (property "Datasheet" "" (at 129.54 73.66 0) (hide yes) (show_name no) (do_not_autoplace no) (effects (font (size 1.27 1.27))))
  (property "Sim.Device" "V" (at 0 0 0) (hide yes) (show_name no) (do_not_autoplace no) (effects (font (size 1.27 1.27))))
  (property "Sim.Type" "PULSE" (at 0 0 0) (hide yes) (show_name no) (do_not_autoplace no) (effects (font (size 1.27 1.27))))
  (property "Sim.Pins" "1=+ 2=-" (at 0 0 0) (hide yes) (show_name no) (do_not_autoplace no) (effects (font (size 1.27 1.27))))
  (property "Sim.Params" "y1=0 y2=5 td=1u tr=5n tf=5n tw=100n per=1" (at 0 0 0) (hide yes) (show_name no) (do_not_autoplace no) (effects (font (size 1.27 1.27)))))
 (symbol
  (lib_id "power:GND")
  (at 129.54 83.82 0)
  (unit 1)
  (body_style 1)
  (exclude_from_sim no)
  (in_bom no)
  (on_board no)
  (in_pos_files no)
  (dnp no)
  (property "Reference" "#PWR010" (at 129.54 82.042 0) (hide yes) (show_name no) (do_not_autoplace no) (effects (font (size 1.27 1.27))))
  (property "Value" "GND" (at 129.54 88.138 0) (show_name no) (do_not_autoplace no) (effects (font (size 1.27 1.27))))
  (property "Footprint" "" (at 129.54 83.82 0) (hide yes) (show_name no) (do_not_autoplace no) (effects (font (size 1.27 1.27))))
  (property "Datasheet" "" (at 129.54 83.82 0) (hide yes) (show_name no) (do_not_autoplace no) (effects (font (size 1.27 1.27)))))
 (symbol
  (lib_id "Device:R")
  (at 177.8 48.26 0)
  (unit 1)
  (body_style 1)
  (exclude_from_sim no)
  (in_bom yes)
  (on_board yes)
  (in_pos_files yes)
  (dnp no)
  (property "Reference" "RT1" (at 180.594 46.99 0) (show_name no) (do_not_autoplace no) (effects (font (size 1.27 1.27))))
  (property "Value" "1M0" (at 180.594 49.53 0) (show_name no) (do_not_autoplace no) (effects (font (size 1.27 1.27))))
  (property "Footprint" "" (at 177.8 48.26 0) (hide yes) (show_name no) (do_not_autoplace no) (effects (font (size 1.27 1.27))))
  (property "Datasheet" "" (at 177.8 48.26 0) (hide yes) (show_name no) (do_not_autoplace no) (effects (font (size 1.27 1.27))))
  (property "Sim.Device" "R" (at 0 0 0) (hide yes) (show_name no) (do_not_autoplace no) (effects (font (size 1.27 1.27))))
  (property "Sim.Pins" "1=+ 2=-" (at 0 0 0) (hide yes) (show_name no) (do_not_autoplace no) (effects (font (size 1.27 1.27))))
  (property "Sim.Params" "r=1e+06" (at 0 0 0) (hide yes) (show_name no) (do_not_autoplace no) (effects (font (size 1.27 1.27)))))
 (symbol
  (lib_id "power:GND")
  (at 177.8 57.15 0)
  (unit 1)
  (body_style 1)
  (exclude_from_sim no)
  (in_bom no)
  (on_board no)
  (in_pos_files no)
  (dnp no)
  (property "Reference" "#PWR011" (at 177.8 55.372 0) (hide yes) (show_name no) (do_not_autoplace no) (effects (font (size 1.27 1.27))))
  (property "Value" "GND" (at 177.8 61.468 0) (show_name no) (do_not_autoplace no) (effects (font (size 1.27 1.27))))
  (property "Footprint" "" (at 177.8 57.15 0) (hide yes) (show_name no) (do_not_autoplace no) (effects (font (size 1.27 1.27))))
  (property "Datasheet" "" (at 177.8 57.15 0) (hide yes) (show_name no) (do_not_autoplace no) (effects (font (size 1.27 1.27)))))
 (sheet_instances
  (path ""
   (page "1")))
 (embedded_fonts no))
